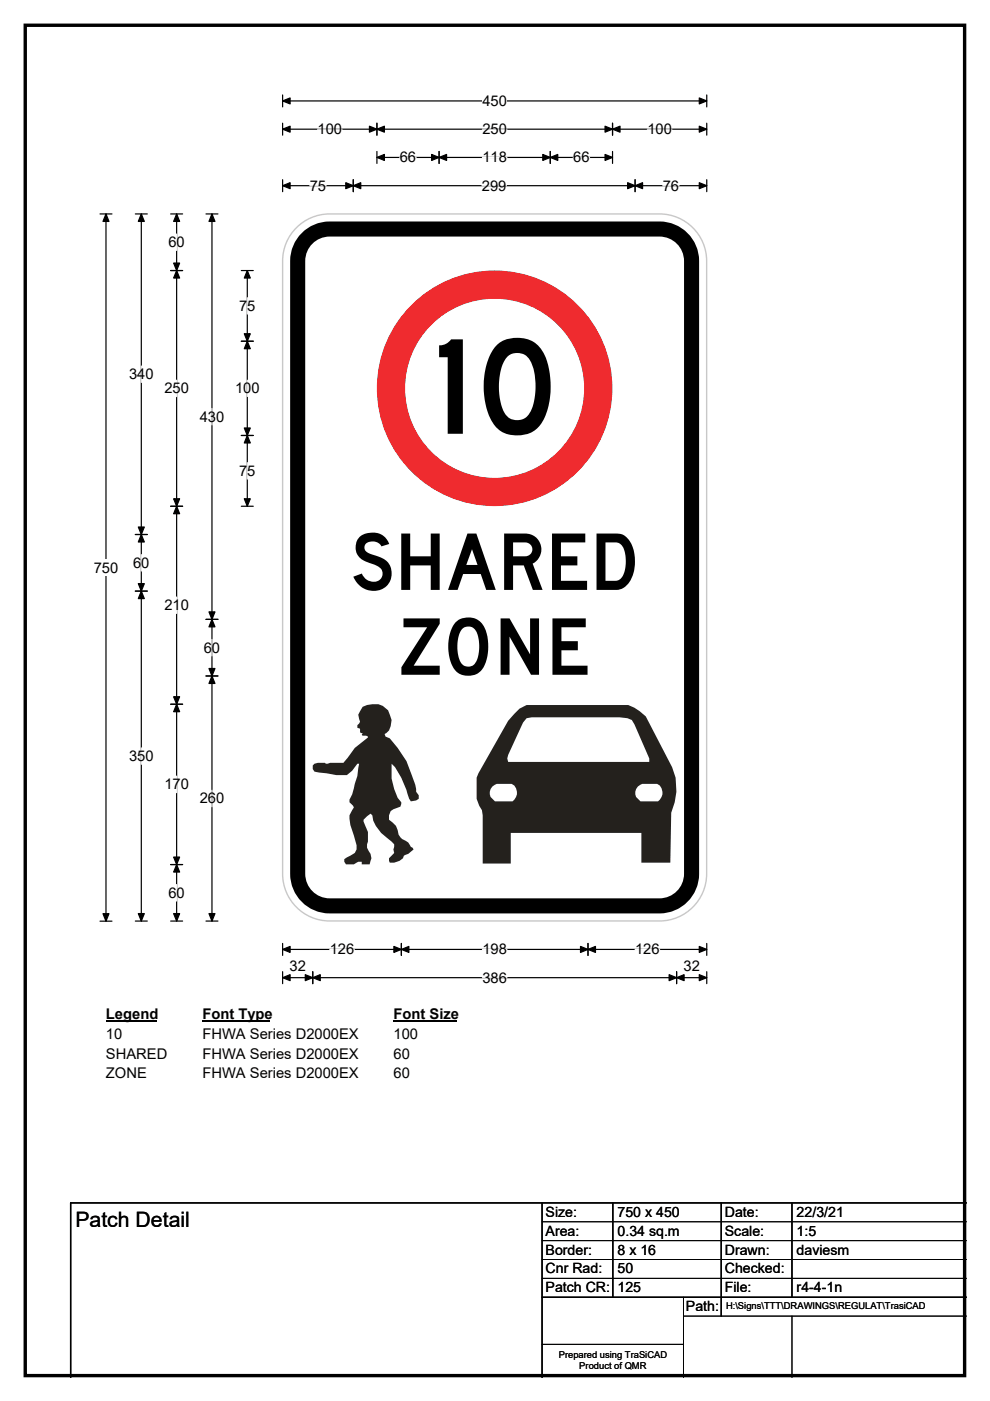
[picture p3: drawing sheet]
<svg xmlns="http://www.w3.org/2000/svg" width="210mm" height="297mm" viewBox="0 0 210 297" stroke-linecap="round" stroke-linejoin="round" font-family="sans-serif">
<path d="M5.4 5.4h199.2v286.3h-199.2z" fill="none" stroke="#000" stroke-width=".72"/>
<path d="M59.9 21.4h90M59.9 20.1v2.6M149.9 20.1v2.6" fill="none" stroke="#000" stroke-width=".25"/>
<path d="M59.9 21.4l1.6-.6v1.2zM148.3 20.8l1.6 .6-1.6 .6z" fill="#000" stroke="#000" stroke-width=".25"/>
<path d="M102.3 19.7h5.2v3.5h-5.2z" fill="#fff"/>
<g fill="none" stroke="#000" stroke-width=".25">
<path d="M59.9 27.4h90M59.9 26.1v2.6M59.9 38.1v2.5M59.9 39.4h90M74.9 38.1v2.5M79.9 26.1v2.6M79.9 32.1v2.5M79.9 33.4h50M93.1 32.1v2.5M116.7 32.1v2.5M129.9 26.1v2.6M129.9 32.1v2.5"/>
<path d="M134.7 38.1v2.5M149.9 26.1v2.6M149.9 38.1v2.5M21.2 45.4h2.5M22.5 45.4v149.9M21.2 195.3h2.5M59.9 200v2.6M59.9 206v2.6M59.9 201.3h90M59.9 207.3h90M66.3 206v2.6M85.1 200v2.6"/>
<path d="M124.7 200v2.6M143.5 206v2.6M149.9 200v2.6M149.9 206v2.6"/>
</g>
<g fill="#000" stroke="#000" stroke-width=".25">
<path d="M59.9 27.4l1.6-.6v1.2zM59.9 39.4l1.6-.7v1.3zM74.9 39.4l1.6-.7v1.3zM73.3 38.7l1.6 .7-1.6 .6zM79.9 27.4l1.6-.6v1.2zM78.4 26.8l1.5 .6-1.5 .6zM79.9 33.4l1.6-.7v1.3zM93.1 33.4l1.6-.7v1.3zM91.5 32.7l1.6 .7-1.6 .6zM115.1 32.7l1.6 .7-1.6 .6zM116.7 33.4l1.6-.7v1.3zM128.3 26.8l1.6 .6-1.6 .6z"/>
<path d="M129.9 27.4l1.6-.6v1.2zM128.3 32.7l1.6 .7-1.6 .6zM133.1 38.7l1.6 .7-1.6 .6zM134.7 39.4l1.6-.7v1.3zM148.3 26.8l1.6 .6-1.6 .6zM148.3 38.7l1.6 .7-1.6 .6zM22.5 45.4l.6 1.5h-1.3zM21.8 193.7h1.3l-.6 1.6zM59.9 201.3l1.6-.6v1.2zM59.9 207.3l1.6-.6v1.2zM66.3 207.3l1.6-.6v1.2zM64.7 206.7l1.6 .6-1.6 .6z"/>
<path d="M85.1 201.3l1.6-.6v1.2zM83.5 200.7l1.6 .6-1.6 .6zM123.1 200.7l1.6 .6-1.6 .6zM124.7 201.3l1.6-.6v1.2zM141.9 206.7l1.6 .6-1.6 .6zM143.5 207.3l1.6-.6v1.2zM148.3 200.7l1.6 .6-1.6 .6zM148.3 206.7l1.6 .6-1.6 .6z"/>
</g>
<g fill="none" stroke="#fff" stroke-width=".25">
<path d="M65.7 39.4h3.5M67.4 27.4h5.2M84.8 33.4h3.5M102.2 39.4h5.2M102.3 27.4h5.2M102.3 33.4h5.2M121.6 33.4h3.5M137.3 27.4h5.2M140.6 39.4h3.4M69.9 201.3h5.2M102.3 201.3h5.2M102.3 207.3h5.2"/>
<path d="M134.7 201.3h5.2"/>
</g>
<path d="M19.9 118.6h5.2v3.5h-5.2z" fill="#fff"/>
<g fill="none" stroke="#000" stroke-width=".25">
<path d="M28.7 45.4h2.5M30 45.4v149.9M36.2 45.4h2.5M36.2 57.4h2.5M37.5 45.4v149.9M43.7 45.4h2.5M45 45.4v149.9M51.2 57.4h2.5M52.5 57.4v49.9M51.2 72.3h2.5M51.2 92.3h2.5M28.7 113.3h2.5"/>
<path d="M36.2 107.3h2.5M51.2 107.3h2.5M28.7 125.3h2.5M43.7 131.3h2.5M36.2 149.3h2.5M43.7 143.3h2.5M28.7 195.3h2.5M36.2 195.3h2.5M36.2 183.3h2.5M43.7 195.3h2.5"/>
</g>
<g fill="#000" stroke="#000" stroke-width=".25">
<path d="M30 45.4l.6 1.5h-1.3zM37.5 57.4l.6 1.5h-1.3zM37.5 45.4l.6 1.5h-1.3zM36.8 55.8h1.3l-.6 1.6zM45 45.4l.6 1.5h-1.3zM52.5 57.4l.6 1.5h-1.3zM52.5 72.3l.6 1.6h-1.3zM51.8 70.8h1.3l-.6 1.5zM51.8 90.7h1.3l-.6 1.6zM52.5 92.3l.6 1.6h-1.3zM30 113.3l.6 1.6h-1.3zM29.3 111.7h1.3l-.6 1.6z"/>
<path d="M36.8 105.7h1.3l-.6 1.6zM37.5 107.3l.6 1.6h-1.3zM51.8 105.7h1.3l-.6 1.6zM29.3 123.7h1.3l-.6 1.6zM30 125.3l.6 1.6h-1.3zM45 131.3l.6 1.6h-1.3zM44.3 129.7h1.3l-.6 1.6zM36.8 147.7h1.3l-.6 1.6zM37.5 149.3l.6 1.6h-1.3zM44.3 141.7h1.3l-.6 1.6zM45 143.3l.6 1.6h-1.3zM29.3 193.7h1.3l-.6 1.6z"/>
<path d="M36.8 181.7h1.3l-.6 1.6zM37.5 183.3l.6 1.6h-1.3zM36.8 193.7h1.3l-.6 1.6zM44.3 193.7h1.3l-.6 1.6z"/>
</g>
<g fill="none" stroke="#fff" stroke-width=".25">
<path d="M37.5 49.6v3.5M30 77.6v3.5M52.5 63.1v3.5M37.5 80.6v3.5M45 86.6v3.5M52.5 80.6v3.5M52.5 98.1v3.5M30 117.6v3.5M37.5 126.6v3.5M45 135.6v3.5M30 158.6v3.5M37.5 164.5v3.6"/>
<path d="M45 167.6v3.4M37.5 187.5v3.6"/>
</g>
<path d="M22.5 213.3h10.7v3.5h-10.7z" fill="#fff"/>
<path d="M22.5 216.6h10.7" fill="none" stroke="#000" stroke-width=".32"/>
<path d="M42.9 213.3h14.4v3.5h-14.4z" fill="#fff"/>
<path d="M42.9 216.6h14.4" fill="none" stroke="#000" stroke-width=".32"/>
<path d="M83.5 213.3h13.4v3.5h-13.4z" fill="#fff"/>
<path d="M83.5 216.6h13.4" fill="none" stroke="#000" stroke-width=".32"/>
<g fill="#fff">
<path d="M22.5 217.5h3.5v3.5h-3.5z"/>
<path d="M42.9 217.5h33.1v3.5h-33.1z"/>
<path d="M83.5 217.5h5.2v3.5h-5.2z"/>
<path d="M22.5 221.7h12.9v3.4h-12.9z"/>
<path d="M42.9 221.7h33.1v3.4h-33.1z"/>
<path d="M83.5 221.7h3.5v3.4h-3.5z"/>
<path d="M22.5 225.8h8.6v3.5h-8.6z"/>
<path d="M42.9 225.8h33.1v3.5h-33.1z"/>
<path d="M83.5 225.8h3.5v3.5h-3.5z"/>
</g>
<path d="M62.5 48.7a10 10 0 0 1 7.4-3.3h70a10 10 0 0 1 10 9.9v130a10 10 0 0 1-10 10h-70a10 10 0 0 1-10-10v-130a9.9 9.9 0 0 1 2.6-6.6z" fill-rule="evenodd" fill="#fff" stroke="#fff" stroke-width=".21"/>
<path d="M64.8 50.9a6.8 6.8 0 0 1 5.1-2.3h70a6.8 6.8 0 0 1 6.8 6.7v130a6.8 6.8 0 0 1-6.8 6.8h-70a6.8 6.8 0 0 1-6.8-6.8v-130a6.8 6.8 0 0 1 1.7-4.4z" fill="none" stroke="#000" stroke-width="3.2"/>
<path d="M62.5 48.7a10 10 0 0 1 7.4-3.3h70a10 10 0 0 1 10 9.9v130a10 10 0 0 1-10 10h-70a10 10 0 0 1-10-10v-130a9.9 9.9 0 0 1 2.6-6.6z" fill="none" stroke="#c8c8c8" stroke-width=".3"/>
<g fill="#24211d">
<path d="M76.9 149.9a5.2 5.2 0 0 1 4.3-.2l1.1 .9 .4 .9a3.2 3.2 0 0 1-1.1 4.1l.2 .6 .9 .3 1.6 2.1 1.9 2.8 1.9 5 .2 1.5 .5 .7v.8l-.5 .3-1.2 .2-.3-.5a22.2 22.2 0 0 0-3-6.7l-.7-.8v3.2l.5 2.2 .7 1.9 .8 .9v.4l-.2 .5-1.5 .6-.5 .4-.4 .9v.9a3.6 3.6 0 0 1 2 3.2l.8 .9a2.51 2.51 0 0 1 1.8 1.7l.4 .1 .2 .4-1.1 .9-.9 .4-.2 .6-.8 .5-1.1 .4h-.9l-.2-.9 1.1-1.2-.2-.7 .2-1.1-.5-.6a9.7 9.7 0 0 1-3.9-4.4l-.2-1.1-.4-.4-1.5 1.3v.4l.9 2.2v2a2.16 2.16 0 0 0 .6 2.6l.2 1-.4 1.3h-1.7v-.6h-.7l-.9 .6h-1.7l-.4-.6v-.5l2.2-1.4 .4-.7v-.9l-1.3-4.3a3.4 3.4 0 0 1 .8-3.7l-1-1.1v-.6l.6-1.1 1.1-3.9 .4-2.6h-.4l-1.1 1.5-1.1 .9h-2.2l-4.7-.7-.4-.6v-.7a2.51 2.51 0 0 1 2.8-.4l.9-.2h2.8l2.4-3.1 2.8-2.2v-.2l-.3-.2h-.8l-.2-.2 .2-.4h-.3l-.2-.2v-.7l-.6-.2v-.5l.6-.8-.4-1.5z" fill-rule="evenodd"/>
<path d="M110.2 150.2l1.5-.7h21.5l1.4 .6 2.4 1.8 5.6 10.8a12 12 0 0 1-.2 9.6l-.2 10.6h-6.2v-6.3h-27.7v6.5h-5.9v-10.2l-.2-1.1-.6-1-.5-1.4v-4.5l.4-.9 6.3-11.2z" fill-rule="evenodd"/>
</g>
<g fill="#fff">
<path d="M104.4 166.8l1-.6h3.1a2.18 2.18 0 0 1 .2 3.7h-3.7l-.9-.9a1.97 1.97 0 0 1 .3-2.2z" fill-rule="evenodd"/>
<path d="M135.3 166.8l.9-.6h3.2a2.18 2.18 0 0 1 .2 3.7h-3.8l-.9-.9a1.97 1.97 0 0 1 .4-2.2z" fill-rule="evenodd"/>
<path d="M111.7 152.3l1.1-.2h18.6l1.7 .2 .9 .4 .6 .9 3.1 7.2v.7h-29.9l-.2-.7 .2-.7 3.1-6.9z" fill-rule="evenodd"/>
</g>
<circle cx="104.9" cy="82.3" r="25" fill="#fff" stroke="#fff" stroke-width=".21"/>
<circle cx="104.9" cy="82.3" r="22" fill="none" stroke="#ef2b2f" stroke-width="6"/>
<path d="M115 255v37M130 255v20M153 255v24M168 255v20M205 255h-190v37M115 275h90" fill="none" stroke="#000" stroke-width=".3"/>
<path d="M115 259h90M115 263h90M115 267h90M115 271h90M145 279h60M145 275v17M168 279v13M115 285h30" fill="none" stroke="#000" stroke-width=".21"/>
<text font-size="27.8" x="91.1" y="92">10</text>
<g font-size="16.6">
<text x="74.3" y="125.1">SHARED</text>
<text x="84.5" y="143.1">ZONE</text>
</g>
<text font-size="4.5" x="16" y="260.1">Patch Detail</text>
<g font-size="3.1">
<text x="102.3" y="22.5">450</text>
<text x="67.4" y="28.4">100</text>
<text x="102.3" y="28.4">250</text>
<text x="137.3" y="28.4">100</text>
<text x="84.8" y="34.4">66</text>
<text x="102.3" y="34.4">118</text>
<text x="121.6" y="34.4">66</text>
<text x="65.7" y="40.4">75</text>
<text x="102.2" y="40.4">299</text>
<text x="140.6" y="40.4">76</text>
<text x="35.7" y="52.4">60</text>
<text x="50.7" y="65.9">75</text>
<text x="27.4" y="80.4">340</text>
<text x="34.9" y="83.4">250</text>
<text x="49.8" y="83.4">100</text>
<text x="42.4" y="89.4">430</text>
<text x="50.7" y="100.9">75</text>
<text x="19.9" y="121.4">750</text>
<text x="28.2" y="120.4">60</text>
<text x="34.9" y="129.4">210</text>
<text x="43.2" y="138.4">60</text>
<text x="27.4" y="161.4">350</text>
<text x="34.9" y="167.3">170</text>
<text x="42.4" y="170.3">260</text>
<text x="35.7" y="190.3">60</text>
<text x="69.9" y="202.4">126</text>
<text x="102.3" y="202.4">198</text>
<text x="134.7" y="202.4">126</text>
<text x="61.4" y="205.9">32</text>
<text x="102.3" y="208.3">386</text>
<text x="145" y="205.9">32</text>
<text x="22.5" y="216.1">Legend</text>
<text x="22.5" y="220.3">10</text>
<text x="42.9" y="216.1">Font Type</text>
<text x="42.9" y="220.3">FHWA Series D2000EX</text>
<text x="83.5" y="216.1">Font Size</text>
<text x="83.5" y="220.3">100</text>
<text x="22.5" y="224.5">SHARED</text>
<text x="42.9" y="224.5">FHWA Series D2000EX</text>
<text x="83.5" y="224.5">60</text>
<text x="22.5" y="228.6">ZONE</text>
<text x="42.9" y="228.6">FHWA Series D2000EX</text>
<text x="83.5" y="228.6">60</text>
</g>
<g font-size="3">
<text x="115.7" y="258">Size:</text>
<text x="131" y="258">750 x 450</text>
<text x="153.7" y="258">Date:</text>
<text x="169" y="258">22/3/21</text>
<text x="115.7" y="262">Area:</text>
<text x="131" y="262">0.34 sq.m</text>
<text x="153.7" y="262">Scale:</text>
<text x="169" y="262">1:5</text>
<text x="115.7" y="266">Border:</text>
<text x="115.7" y="270">Cnr Rad:</text>
<text x="131" y="266">8 x 16</text>
<text x="131" y="270">50</text>
<text x="153.7" y="266">Drawn:</text>
<text x="153.7" y="270">Checked:</text>
<text x="169" y="266">daviesm</text>
<text x="115.7" y="274">Patch CR:</text>
<text x="131" y="274">125</text>
<text x="153.7" y="274">File:</text>
<text x="169" y="274">r4-4-1n</text>
<text x="145.5" y="278">Path:</text>
</g>
<g font-size="2">
<text x="154" y="277.6">H:\Signs\TTT\DRAWINGS\REGULAT\TrasiCAD</text>
<text x="118.5" y="287.8">Prepared using TraSiCAD</text>
<text x="122.9" y="290.2">Product of QMR</text>
</g>
</svg>
